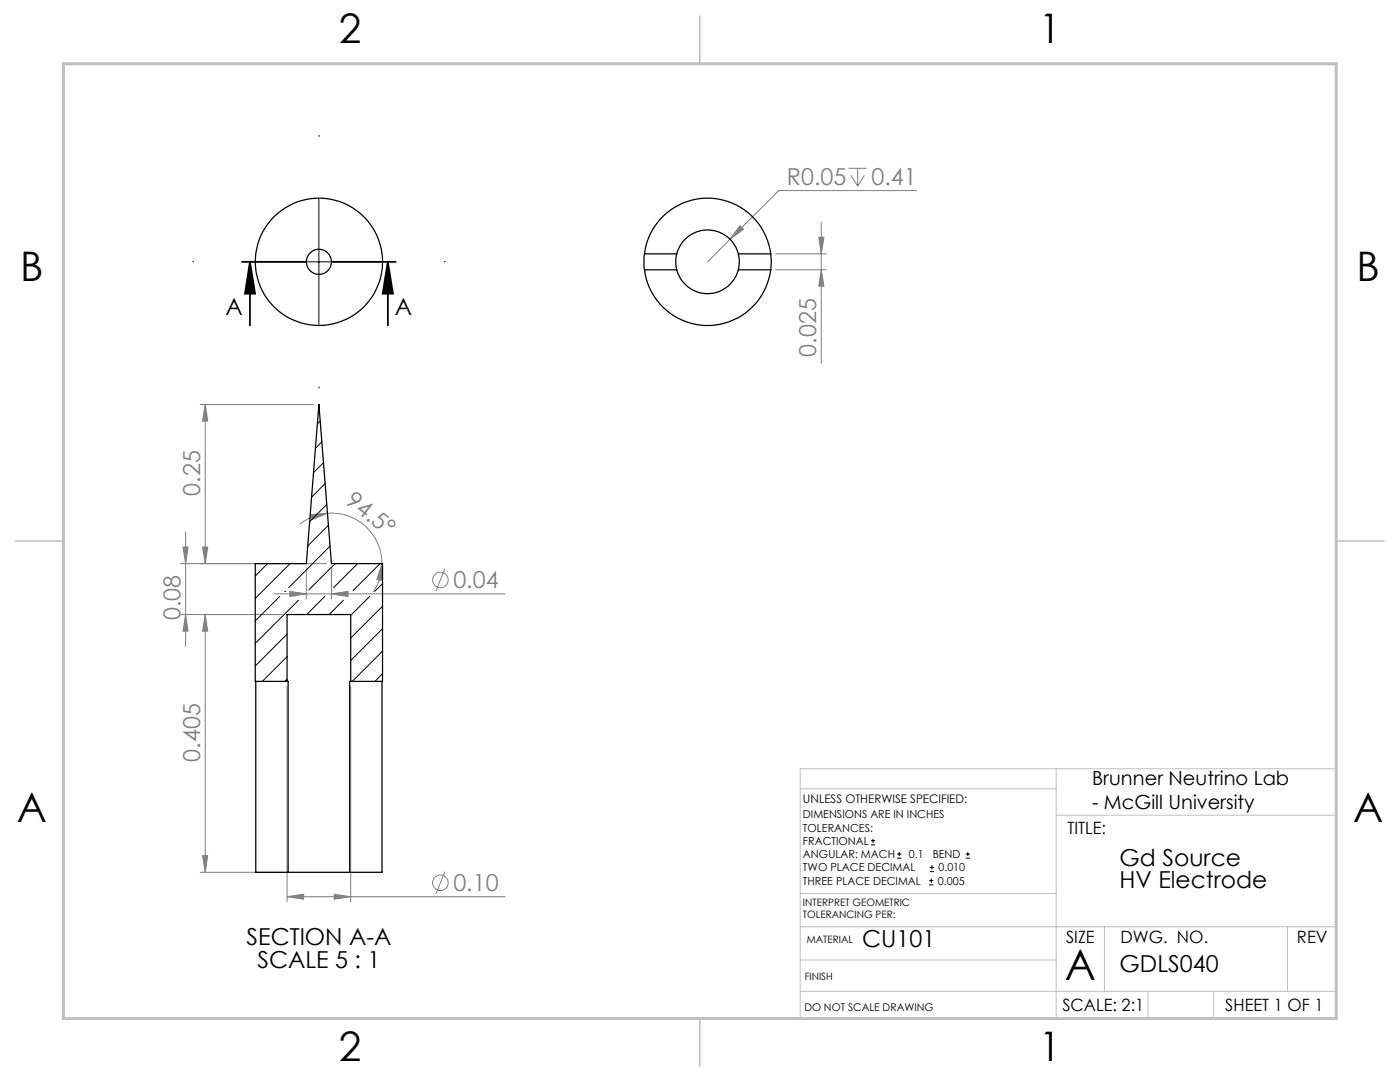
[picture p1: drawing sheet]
<svg xmlns="http://www.w3.org/2000/svg" width="279mm" height="216mm" viewBox="0 0 279 216" stroke-linecap="round" stroke-linejoin="round" font-family="sans-serif">
<g fill="none" stroke="#808080" stroke-width=".2">
<path d="M169.4 33.6h3.5M169.8 35l1.4 2.1M171.2 33.6v3.5M172.5 35l-1.3 2.1M183 38h-27.6l-9.7 9.7M145.7 47.7l-4.5 4.5M147.7 45l.7 .8-2.7 1.9zM154.8 50.7h10.1M154.8 53.8h10.1M163.4 47.3h1l-.5 3.4zM163.9 53.8l.5 3.3h-1zM163.9 44.3v28.2"/>
<path d="M39.9 80.7h22.8M41 80.7l.5 3.3h-1.1zM41 80.7v31.8M36.5 109.1h1l-.5 3.4zM37 106.1v22.9M40.4 109.1h1.1l-.5 3.4zM54.8 118.5h46M57.9 118l3.2 .5-3.2 .5zM61.1 113.5v6M62 102.7l3.4-.3-3.1 1.3zM65.2 112.5h-29.2M65.4 102.4a10.1 10.1 0 0 1 10.8 10.1"/>
<path d="M65.4 102.4a9.9 9.9 0 0 0-5.6 2.2M66.1 118.5l3.4-.5v1zM66.1 113.5v6M76.2 112.5v3.3l-1-.2zM76.2 112.5a9.8 9.8 0 0 1-1.8 5.7M88.8 113.5l-1.8 4.4M36 122.6h20.3M37 122.6l.5 3.3h-1zM41 122.6l.5 3.3h-1.1zM41 122.6v51.5M57.3 136.9v43M70 136.9v43"/>
<path d="M39.9 174.1h16.6M40.4 170.7h1.1l-.5 3.4zM57.3 178.9l3.3-.5v1zM57.3 178.9h43.5M66.7 178.4l3.3 .5-3.3 .5zM88.8 173.9l-1.8 4.5"/>
<circle cx="87.9" cy="115.7" r="1.56"/>
<circle cx="87.9" cy="176.1" r="1.56"/>
</g>
<g fill="none" stroke="#000" stroke-width=".2">
<path d="M63.6 39.7v25M51.2 52.2h25M173.8 168.6h.9M173.8 167.7h.9M174.2 167.4v.8M179 171.2h.9M179 170.4h.9M179.5 170v.8M185.4 176.6h.9M185.4 175.7h.9M185.6 173.9h.8M185.6 173.1h.8"/>
<path d="M185.8 175.3v.8M186 172.6v.9M192.7 171.2h.9M192.7 170.4h.9M193.1 170v.8"/>
</g>
<path d="M48.3 52.2h12.7M49.9 52.2l1 6.4h-2zM49.9 52.2v12.7M66.3 52.2h12.7M77.4 52.2l1 6.4h-2zM77.4 52.2v12.7" fill="none" stroke="#000" stroke-width=".35"/>
<path d="M63.7 27.2v-.2M38.7 52.2h-.2M88.7 52.2h.2M63.7 77.2v.2" fill="none" stroke="#000" stroke-width=".2" stroke-dasharray="15.2 1.3 1.3 1.3"/>
<path d="M159.7 157.4h51.1M210.8 153.4v49.8M159.7 178.3h51.1M210.8 162.7h55.9M159.7 184.9h107M159.7 197.8h107M159.7 191.6h51.1M220.4 184.9v12.9M229.1 197.8v5.4M242.2 197.8v5.4M256.9 184.9v12.9M26.7 203.2h240v-49.8h-107v49.8" fill="none" stroke="#c0c0c0" stroke-width=".2"/>
<path d="M139.7 3.2v9.5M3.1 107.9h9.6M266.7 107.9h9.5M139.7 203.2v9.6" fill="none" stroke="#c0c0c0" stroke-width=".3"/>
<path d="M12.7 12.7h254v190.5h-254z" fill="none" stroke="#c0c0c0" stroke-width=".6"/>
<path d="M77.4 52.2l1 6.4h-2zM49.9 52.2l1 6.4h-2z" fill="#000"/>
<g fill="#808080">
<path d="M76.2 112.5v3.3l-1-.2zM62 102.7l3.4-.3-3.1 1.3z"/>
<path d="M57.3 178.9l3.3-.5v1zM66.7 178.4l3.3 .5-3.3 .5zM57.9 118l3.2 .5-3.2 .5zM66.1 118.5l3.4-.5v1zM147.7 45l-2 2.7 2.7-1.9z"/>
<path d="M41 80.7l.5 3.3h-1.1zM40.4 109.1h1.1l-.5 3.4z"/>
<path d="M41 122.6l.5 3.3h-1.1zM40.4 170.7h1.1l-.5 3.4zM36.5 109.1h1l-.5 3.4zM37 122.6l.5 3.3h-1zM163.4 47.3h1l-.5 3.4zM163.9 53.8l.5 3.3h-1z"/>
</g>
<g fill="none" stroke="#000" stroke-width=".25">
<path d="M128.6 53.8a12.7 12.7 0 0 0 12.6 11.2 12.7 12.7 0 0 0 12.6-11.2M128.6 50.7a12.7 12.7 0 0 1 12.6-11.2 12.7 12.7 0 0 1 12.6 11.2M128.6 50.7l-.1 .7 .1 2.4M128.6 53.8h6.4M128.6 50.7h6.4M135 53.8a6.4 6.4 0 0 0 6.2 4.8 6.4 6.4 0 0 0 6.2-4.8M135 50.7a6.4 6.4 0 0 1 6.2-4.8 6.4 6.4 0 0 1 6.2 4.8M135 50.7a7.2 7.2 0 0 0 0 3.1M147.4 50.7a6.1 6.1 0 0 1 0 3.1M147.4 53.8h6.4M147.4 50.7h6.4M153.8 50.7l.1 1.1-.1 2"/>
<path d="M51 136v38.1h6.5M57.3 136h.2v38.1M57.3 136h-6.4v-23.5h10.2l2.5-31.8 2.5 31.8h10.2v23.5h-6.3M57.3 136v-13.4h12.7v13.4M70 136h-.2v38.1M76.2 136v38.1h-6.4M57.5 174.1h12.3"/>
<circle cx="63.6" cy="52.3" r="2.5"/>
<circle cx="63.7" cy="52.2" r="12.7"/>
</g>
<g fill="none" stroke="#000" stroke-width=".2">
<path d="M63.9 84l-.5 .6M64.2 88.2l-1.2 1.2M64.6 92.3l-2 2M64.9 96.5l-2.7 2.7M53.4 112.5l-2.5 2.4M55.8 119l-4.9 4.9M56.8 118h.1M57.9 112.5l-7 6.9M59.6 119.8l-8.7 8.6M64.8 119l-3.6 3.6M65.2 100.6l-3.4 3.5M65.5 104.8l-4.1 4.1"/>
<path d="M65.9 109l-8.3 8.3M66.9 112.5l-5.2 5.2M68.5 119.8l-2.8 2.8M71.4 112.5l-4.8 4.8M73.8 119l-3.8 3.8M75.8 112.5l-5.4 5.4M76.3 116.5l-1.5 1.5M57.3 126.5l-6.4 6.4M57.3 131l-4.9 5M57.3 135.5l-.5 .5M76.3 121l-6.3 6.3M76.3 125.4l-6.3 6.4"/>
<path d="M76.3 129.9l-6 6.1M76.3 134.4l-1.5 1.6"/>
</g>
<text font-size="8.5" x="212.5" y="195.5">A</text>
<g font-size="8.1">
<text x="67.6" y="8.5">2</text>
<text x="207.3" y="8.5">1</text>
<text x="4" y="56.2">B</text>
<text x="270.7" y="56.2">B</text>
<text x="3.3" y="164.1">A</text>
<text x="270" y="164.1">A</text>
<text x="67.6" y="211.7">2</text>
<text x="207.3" y="211.7">1</text>
</g>
<g font-size="4.7" fill="#808080">
<text x="157" y="36.9">R0.05</text>
<text x="173.9" y="36.9">0.41</text>
<text x="162.9" y="71.2" transform="rotate(-90 162.9 71.2)">0.025</text>
<text x="40" y="98.9" transform="rotate(-90 40 98.9)">0.25</text>
<text x="68.7" y="100.4" transform="rotate(38 68.7 100.4)">94.5°</text>
<text x="90.5" y="117.4">0.04</text>
<text x="36" y="123.8" transform="rotate(-90 36 123.8)">0.08</text>
<text x="40" y="152" transform="rotate(-90 40 152)">0.405</text>
<text x="90.5" y="177.8">0.10</text>
</g>
<g font-size="4.7">
<text x="45" y="62.8">A</text>
<text x="78.8" y="62.8">A</text>
<text x="223.4" y="172.8">Gd Source</text>
<text x="223.4" y="177.3">HV Electrode</text>
<text x="49.2" y="188.6">SECTION A-A</text>
<text x="172.1" y="189">CU101</text>
<text x="51.4" y="193.2">SCALE 5 : 1</text>
<text x="223.4" y="193.9">GDLS040</text>
</g>
<g font-size="3.9">
<text x="218" y="156.6">Brunner Neutrino Lab</text>
<text x="218" y="161.5">- McGill University</text>
</g>
<g font-size="3.4">
<text x="213" y="166.5">TITLE:</text>
<text x="212.8" y="188.1">SIZE</text>
<text x="223.6" y="188.1">DWG. NO.</text>
<text x="258.8" y="188.1">REV</text>
<text x="212" y="201.7">SCALE: 2:1</text>
<text x="244.5" y="201.7">SHEET 1 OF 1</text>
</g>
<text font-size="2.4" x="160.3" y="160.1">UNLESS OTHERWISE SPECIFIED:</text>
<g font-size="2.2">
<text x="160.3" y="163.3">DIMENSIONS ARE IN INCHES</text>
<text x="160.3" y="165.9">TOLERANCES:</text>
<text x="160.3" y="168.6">FRACTIONAL</text>
<text x="160.3" y="171.2">ANGULAR: MACH</text>
<text x="160.3" y="173.9">TWO PLACE DECIMAL</text>
<text x="181.4" y="171.2">0.1</text>
<text x="186.1" y="171.2">BEND</text>
<text x="187.3" y="173.9">0.010</text>
<text x="160.3" y="176.5">THREE PLACE DECIMAL</text>
<text x="187.2" y="176.5">0.005</text>
</g>
<text font-size="2.1" x="160.5" y="201.7">DO NOT SCALE DRAWING</text>
<g font-size="2">
<text x="160.3" y="180.7">INTERPRET GEOMETRIC</text>
<text x="160.3" y="183.2">TOLERANCING PER:</text>
<text x="161" y="188.1">MATERIAL</text>
<text x="160.6" y="195.6">FINISH</text>
</g>
</svg>
